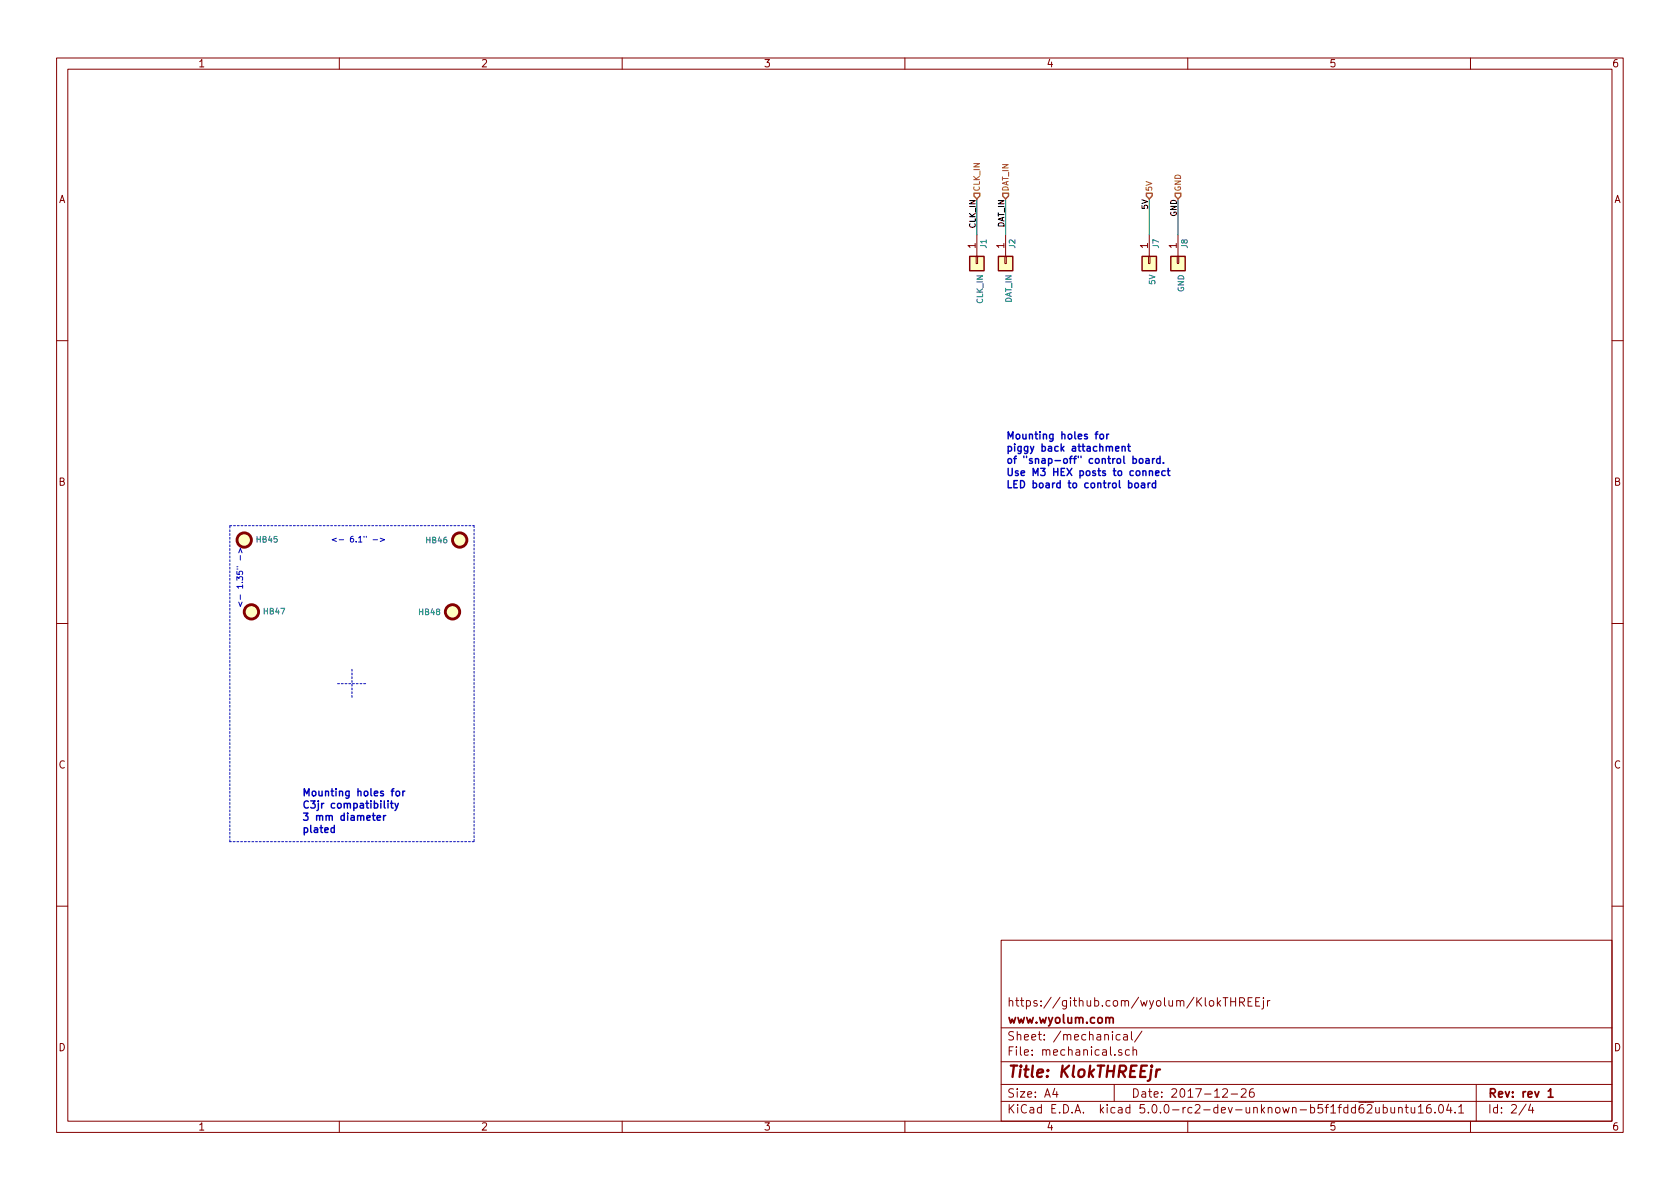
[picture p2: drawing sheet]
EESchema Schematic File Version 4
EELAYER 26 0
EELAYER END
$Descr A4 11693 8268
encoding utf-8
Sheet 2 4
Title "KlokTHREEjr"
Date "2017-12-26"
Rev "rev 1"
Comp "www.wyolum.com"
Comment1 "https://github.com/wyolum/KlokTHREEjr"
Comment2 ""
Comment3 ""
Comment4 ""
$EndDescr
$Comp
L KlokTHREEjr:SCREW HB45
U 1 1
P 1700 3750
F 0 "HB45" V 1700 3672 40  0000 R CNN
F 1 "mtg_hole_3mm_small" H 1700 3850 40  0001 C CNN
F 2 "k3jr_controller_libs:MountingHole_3.2mm_M3" H 1778 3713 60  0001 L CNN
F 3 "" H 1700 3750 60  0000 C CNN
F 4 "Value" H 1700 3750 50  0001 C CNN "manf#"
	1    1700 3750
	0    -1   -1   0   
$EndComp
$Comp
L KlokTHREEjr:SCREW HB46
U 1 1
P 3200 3750
F 0 "HB46" V 3200 3672 40  0000 R CNN
F 1 "mtg_hole_3mm_small" H 3200 3850 40  0001 C CNN
F 2 "k3jr_controller_libs:MountingHole_3.2mm_M3" H 3278 3713 60  0001 L CNN
F 3 "" H 3200 3750 60  0000 C CNN
F 4 "Value" H 3200 3750 50  0001 C CNN "manf#"
	1    3200 3750
	0    1    1    0   
$EndComp
$Comp
L KlokTHREEjr:SCREW HB47
U 1 1
P 1750 4250
F 0 "HB47" V 1750 4172 40  0000 R CNN
F 1 "mtg_hole_3mm" H 1750 4350 40  0001 C CNN
F 2 "k3jr_controller_libs:MountingHole_3.2mm_M3_Pad_Via" H 1828 4213 60  0001 L CNN
F 3 "" H 1750 4250 60  0000 C CNN
F 4 "Value" H 1750 4250 50  0001 C CNN "manf#"
	1    1750 4250
	0    -1   -1   0   
$EndComp
$Comp
L KlokTHREEjr:SCREW HB48
U 1 1
P 3150 4250
F 0 "HB48" V 3150 4172 40  0000 R CNN
F 1 "mtg_hole_3mm" H 3150 4350 40  0001 C CNN
F 2 "k3jr_controller_libs:MountingHole_3.2mm_M3_Pad_Via" H 3228 4213 60  0001 L CNN
F 3 "" H 3150 4250 60  0000 C CNN
F 4 "Value" H 3150 4250 50  0001 C CNN "manf#"
	1    3150 4250
	0    1    1    0   
$EndComp
Text Notes 2300 3775 0    40   ~ 0
<- 6.1" ->
Text Notes 1700 4225 1    40   ~ 0
<- 1.35" ->
Wire Notes Line
	1600 3650 3300 3650
Wire Notes Line
	3300 3650 3300 5850
Wire Notes Line
	3300 5850 1600 5850
Wire Notes Line
	1600 5850 1600 3650
Text Notes 2100 5800 0    50   ~ 10
Mounting holes for\nC3jr compatibility\n3 mm diameter\nplated
$Comp
L KlokTHREEjr:Conn_01x01 J1
U 1 1
P 6800 1825
F 0 "J1" H 6625 1875 40  0000 L CNN
F 1 "CLK_IN" H 6875 1850 40  0000 L CNN
F 2 "k3jr_controller_libs:1pin" H 6800 1825 50  0001 C CNN
F 3 "~" H 6800 1825 50  0001 C CNN
	1    6800 1825
	0    1    1    0   
$EndComp
$Comp
L KlokTHREEjr:Conn_01x01 J2
U 1 1
P 7000 1825
F 0 "J2" H 6825 1875 40  0000 L CNN
F 1 "DAT_IN" H 7075 1850 40  0000 L CNN
F 2 "k3jr_controller_libs:1pin" H 7000 1825 50  0001 C CNN
F 3 "~" H 7000 1825 50  0001 C CNN
	1    7000 1825
	0    1    1    0   
$EndComp
$Comp
L KlokTHREEjr:Conn_01x01 J7
U 1 1
P 8000 1825
F 0 "J7" H 7825 1875 40  0000 L CNN
F 1 "5V" H 8075 1850 40  0000 L CNN
F 2 "k3jr_controller_libs:1pin" H 8000 1825 50  0001 C CNN
F 3 "~" H 8000 1825 50  0001 C CNN
	1    8000 1825
	0    1    1    0   
$EndComp
$Comp
L KlokTHREEjr:Conn_01x01 J8
U 1 1
P 8200 1825
F 0 "J8" H 8025 1875 40  0000 L CNN
F 1 "GND" H 8275 1850 40  0000 L CNN
F 2 "k3jr_controller_libs:1pin" H 8200 1825 50  0001 C CNN
F 3 "~" H 8200 1825 50  0001 C CNN
	1    8200 1825
	0    1    1    0   
$EndComp
Wire Wire Line
	6800 1625 6800 1375
Wire Wire Line
	7000 1375 7000 1625
Wire Wire Line
	8000 1375 8000 1625
Wire Wire Line
	8200 1375 8200 1625
Text Label 6800 1375 3    40   ~ 0
CLK_IN
Text Label 7000 1375 3    40   ~ 0
DAT_IN
Text Label 8000 1375 3    40   ~ 0
5V
Text Label 8200 1375 3    40   ~ 0
GND
Text Notes 7000 3400 0    50   ~ 10
Mounting holes for\npiggy back attachment\nof "snap-off" control board.\nUse M3 HEX posts to connect\nLED board to control board
Text HLabel 6800 1375 1    40   Input ~ 0
CLK_IN
Text HLabel 7000 1375 1    40   Input ~ 0
DAT_IN
Text HLabel 8000 1375 1    40   Input ~ 0
5V
Text HLabel 8200 1375 1    40   Input ~ 0
GND
Wire Notes Line
	2350 4750 2550 4750
Wire Notes Line
	2450 4650 2450 4850
$EndSCHEMATC
